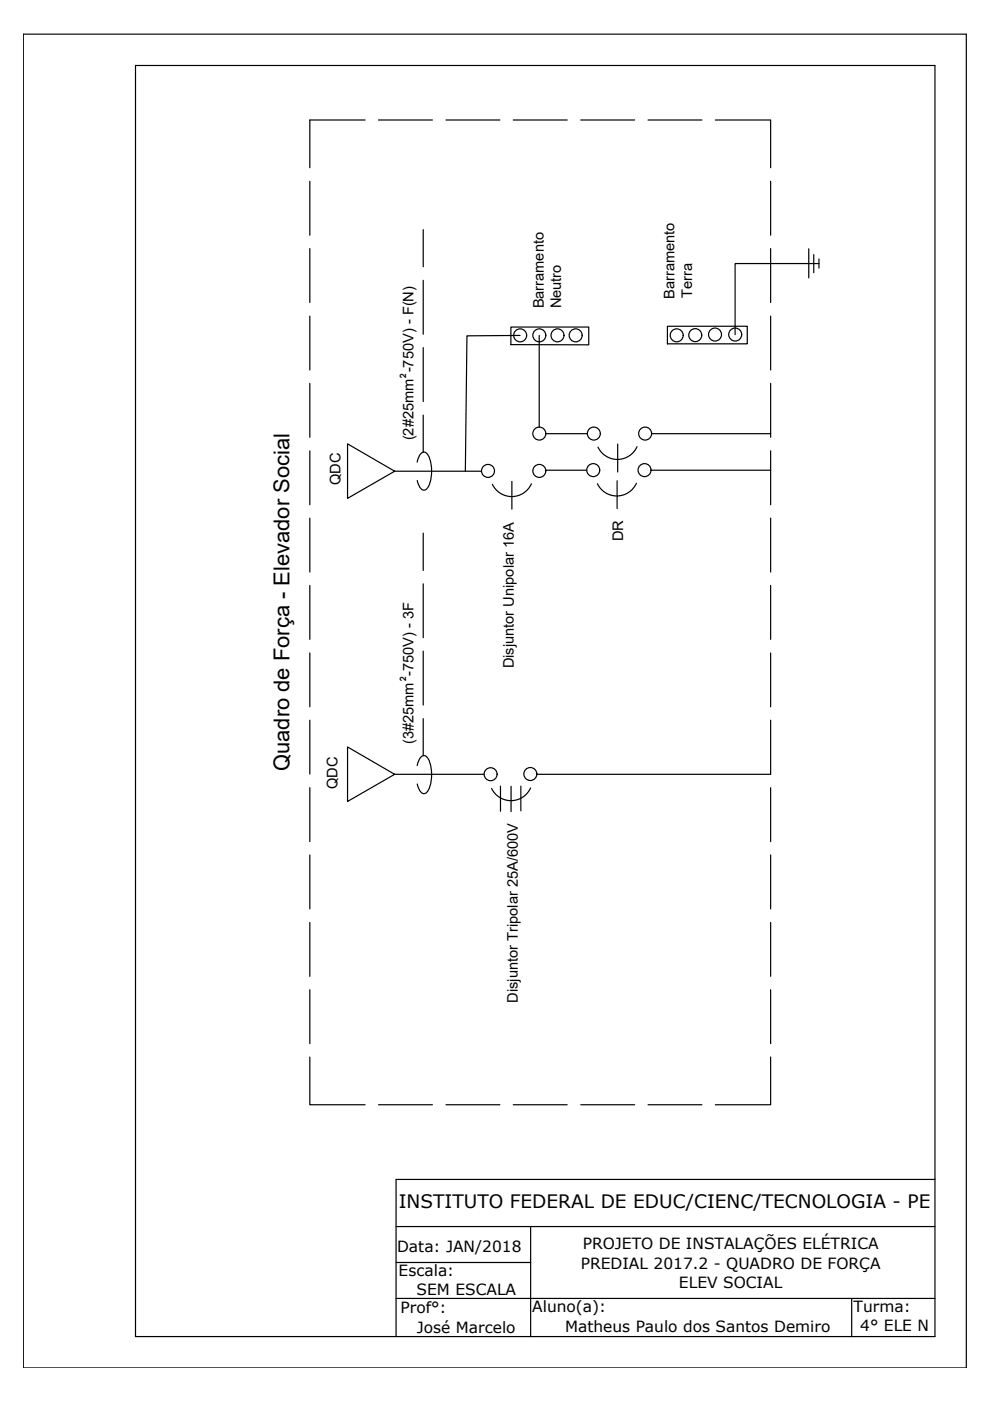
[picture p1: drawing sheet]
<svg xmlns="http://www.w3.org/2000/svg" width="210mm" height="297mm" viewBox="0 0 210 297" stroke-linecap="round" stroke-linejoin="round" font-family="sans-serif">
<!-- layer: 0 -->
<g fill="none" stroke="#000" stroke-width=".25">
<path d="M4.9 7.2h200v282.8h-200zM28.7 13.9h169.5v269.5h-169.5zM65.7 38.4v11.5M77.4 25.4h-11.7v10.2M80.2 25.4h11.5M94.6 25.4h11.4M108.8 25.4h11.5M123.1 25.4h11.5M137.4 25.4h11.4M151.7 25.4h11.7v10.2M163.4 38.4v11.5M65.7 52.7v11.4"/>
<path d="M89.7 48.7v7.9M89.7 59.4v11.5M163.4 52.7v11.4M171.5 52.7v3.2h-15.6v15.1M172.5 54v1.9h-1v3M173.6 54.9v1h-1.1v1.9M173.6 55.9v1M65.7 67v11.4M89.7 73.7v11.4M108.3 69.3h16.5v3.8h-16.5zM110.3 71.1l-11.3 .1-.3 28.7M114.3 71.1v19.5"/>
<path d="M141.5 69.2h16.9v3.7h-16.9zM163.4 67v11.4M65.7 81.3v11.4M65.7 95.6v11.4M73.7 94.1l10 5.8-10 5.8zM83.6 99.9h18.5M88.4 98a2.41 2.41 0 0 1 1.5-2.2 2.67 2.67 0 0 1 1.5 2.5 7.5 7.5 0 0 1-.8 5.2 .81 .81 0 0 1-1.3 .1l-.6-1-.2-.7M89.7 88v7.9M115.7 91.9h8.8M115.7 99.7h8.7M131 94.1v6M135.1 94.7a4.6 4.6 0 0 1-4.1 2.7 4.6 4.6 0 0 1-4.2-2.6"/>
<path d="M138 99.7h25.4M138.1 91.9h25.3M163.4 81.3v11.4M163.4 95.6v11.4M65.7 109.9v11.4M89.7 113v7.9M108.5 102.1v5.9M112.7 102.6a4.6 4.6 0 0 1-4.1 2.7 4.6 4.6 0 0 1-4.2-2.6M130.8 101.9v5.9M134.9 102.5a4.6 4.6 0 0 1-4.1 2.7 4.6 4.6 0 0 1-4.1-2.6M163.4 109.9v11.4M65.7 124.1v11.5"/>
<path d="M65.7 138.4v11.5M89.7 123.8v11.4M89.7 138v11.5M163.4 124.1v11.5M163.4 138.4v11.5M65.7 152.7v11.4M73.7 158.4l10 5.8-10 5.7zM89.7 152.4v7.8M163.4 152.7v11.4M65.7 167v11.4M83.6 164.2h19M88.4 162.3a2.41 2.41 0 0 1 1.5-2.1 2.67 2.67 0 0 1 1.5 2.5 7.5 7.5 0 0 1-.8 5.2 .81 .81 0 0 1-1.3 .1l-.6-1-.2-.8"/>
<path d="M106.1 166.7v5.3M108.4 166.7v5.4M110.4 166.7v5.2M112.5 167.1a4.6 4.6 0 0 1-4.1 2.7 4.6 4.6 0 0 1-4.2-2.6M113.8 164.2h49.6M163.4 167v11.4M65.7 181.3v11.4M65.7 195.6v11.4M163.4 181.3v11.4M163.4 195.6v11.4M65.7 209.8v11.5M163.4 209.8v11.5"/>
<path d="M65.7 224.1v10.1h11.7M80.2 234.2h11.5M94.6 234.2h11.4M108.8 234.2h11.5M123.1 234.2h11.5M137.4 234.2h11.4M163.4 224.1v10.1h-11.7M198.2 250.1h-114.2v33.3M84 260.1h114.2M84 267.7h28.5M84 275.3h114.2M112.5 260.1v23.3"/>
<path d="M180.6 275.3v8.1"/>
<circle cx="110.3" cy="71.1" r="1.38"/>
<circle cx="114.3" cy="71.1" r="1.38"/>
<circle cx="118.2" cy="71.1" r="1.38"/>
<circle cx="122.1" cy="71.1" r="1.38"/>
<circle cx="143.5" cy="71.1" r="1.38"/>
<circle cx="147.4" cy="71.1" r="1.38"/>
<circle cx="151.6" cy="70.9" r="1.38"/>
<circle cx="155.9" cy="70.9" r="1.38"/>
<circle cx="103.5" cy="99.8" r="1.38"/>
<circle cx="114.3" cy="99.8" r="1.38"/>
<circle cx="114.3" cy="91.9" r="1.38"/>
<circle cx="125.8" cy="99.7" r="1.38"/>
<circle cx="125.9" cy="91.9" r="1.38"/>
<circle cx="136.7" cy="99.7" r="1.38"/>
<circle cx="136.8" cy="91.9" r="1.38"/>
<circle cx="104" cy="164.1" r="1.38"/>
<circle cx="112.4" cy="164.1" r="1.38"/>
</g>
<text font-size="4.7" x="61.4" y="163.5" transform="rotate(-90 61.4 163.5)">Quadro de Força - Elevador Social</text>
<text font-size="3.9" x="84.6" y="256.1">INSTITUTO FEDERAL DE EDUC/CIENC/TECNOLOGIA - PE</text>
<g font-size="3.3">
<text x="84.2" y="265.4">Data: JAN/2018</text>
<text x="123.1" y="269">PREDIAL 2017.2 - QUADRO DE FORÇA</text>
<text x="123.6" y="264.8">PROJETO DE INSTALAÇÕES ELÉTRICA</text>
<text x="84.5" y="270.6">Escala:</text>
<text x="88.3" y="274.6">SEM ESCALA</text>
<text x="144" y="273">ELEV SOCIAL</text>
<text x="84.9" y="278.3">Prof°:</text>
<text x="112.8" y="278.3">Aluno(a):</text>
<text x="181" y="278.2">Turma:</text>
<text x="88.4" y="282.6">José Marcelo</text>
<text x="119.8" y="282.4">Matheus Paulo dos Santos Demiro</text>
<text x="182.4" y="282.2">4° ELE N</text>
</g>
<g font-size="3.1">
<text x="115.3" y="65.4" transform="rotate(-90 115.3 65.4)">Barramento</text>
<text x="119" y="65.4" transform="rotate(-90 119 65.4)">Neutro</text>
<text x="143" y="63.4" transform="rotate(-90 143 63.4)">Barramento</text>
<text x="146.8" y="63.2" transform="rotate(-90 146.8 63.2)">Terra</text>
<text x="87.7" y="93.4" transform="rotate(-90 87.7 93.4)">(2#25mm²-750V) - F(N)</text>
<text x="72.2" y="102.9" transform="rotate(-90 72.2 102.9)">QDC</text>
<text x="132.1" y="114.8" transform="rotate(-90 132.1 114.8)">DR</text>
<text x="109" y="141.7" transform="rotate(-90 109 141.7)">Disjuntor Unipolar 16A</text>
<text x="87.7" y="157.8" transform="rotate(-90 87.7 157.8)">(3#25mm²-750V) - 3F</text>
<text x="71.6" y="167.3" transform="rotate(-90 71.6 167.3)">QDC</text>
<text x="109.8" y="212.6" transform="rotate(-90 109.8 212.6)">Disjuntor Tripolar 25A/600V</text>
</g>
</svg>
